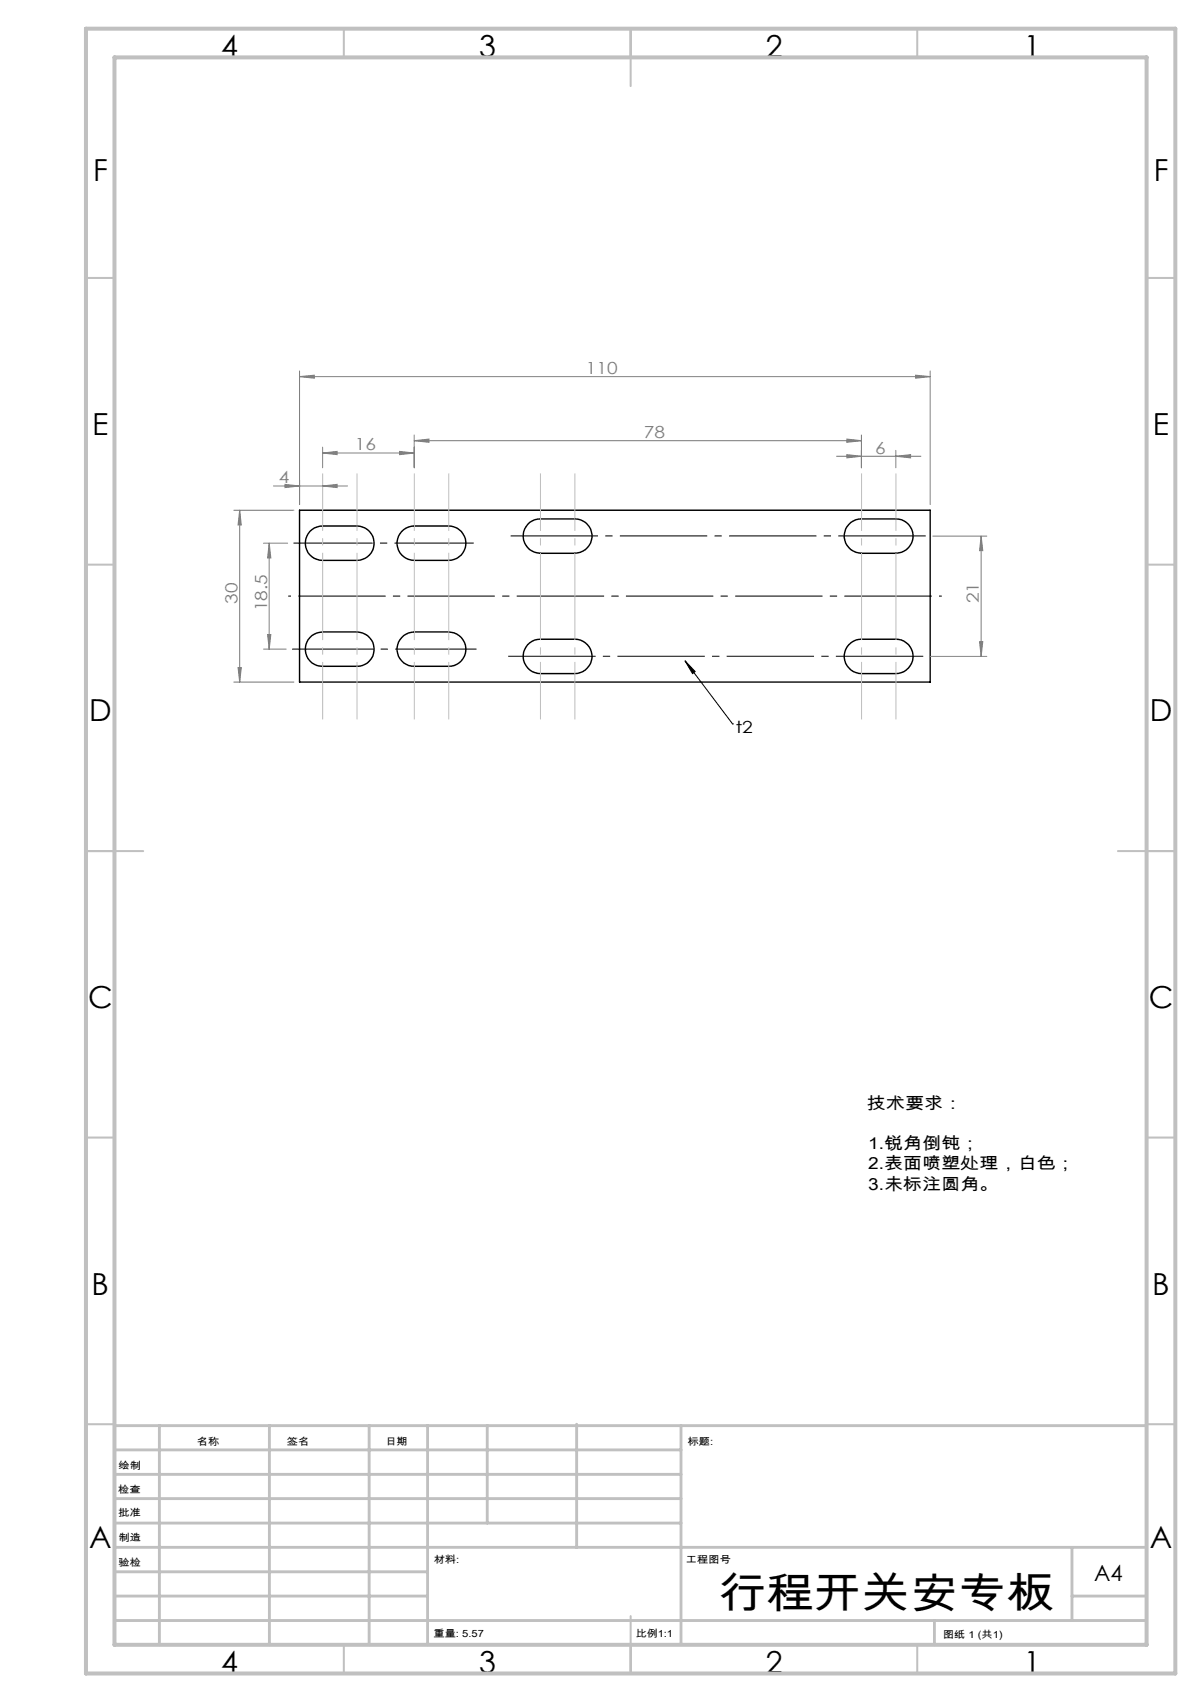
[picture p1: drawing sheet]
<svg xmlns="http://www.w3.org/2000/svg" width="210mm" height="297mm" viewBox="0 0 210 297" stroke-linecap="round" stroke-linejoin="round" font-family="sans-serif">
<path d="M52.2 89h110v30h-110zM54 92.7a2.97 2.97 0 0 1 2.3-.9h6a3 3 0 0 1 2.9 3 3 3 0 0 1-2.9 3h-6a3 3 0 0 1-2.8-1.8 3 3 0 0 1 .5-3.3zM70.1 92.7a2.97 2.97 0 0 1 2.1-.9h6a3 3 0 0 1 3.1 3 3 3 0 0 1-3.1 3h-6a2.99 2.99 0 0 1-2.7-1.8 2.99 2.99 0 0 1 .6-3.3zM92 91.5a2.97 2.97 0 0 1 2.3-.9h6a3 3 0 0 1 3 3 3 3 0 0 1-3 3h-6a3 3 0 0 1-2.8-1.8 3 3 0 0 1 .5-3.3zM148.1 91.5a2.97 2.97 0 0 1 2.1-.9h6a3 3 0 0 1 3.1 3 3 3 0 0 1-3.1 3h-6a2.99 2.99 0 0 1-2.7-1.9 2.99 2.99 0 0 1 .6-3.2zM54 111.3a3.2 3.2 0 0 1 2.3-1h6a3 3 0 0 1 2.9 3 3 3 0 0 1-2.9 3h-6a2.99 2.99 0 0 1-2.8-1.8 2.99 2.99 0 0 1 .5-3.2zM70.4 110.9a3.1 3.1 0 0 1 1.8-.6h6a3 3 0 0 1 3.1 3 3 3 0 0 1-3.1 3h-6a2.99 2.99 0 0 1-2.8-2 2.99 2.99 0 0 1 1-3.4zM92 112.5a2.97 2.97 0 0 1 2.3-1h6a3 3 0 0 1 3 3 3 3 0 0 1-3 3h-6a3 3 0 0 1-2.8-1.8 3 3 0 0 1 .5-3.2zM148.1 112.5a2.97 2.97 0 0 1 2.1-1h6a3 3 0 0 1 3.1 3 3 3 0 0 1-3.1 3h-6a2.99 2.99 0 0 1-2.7-1.8 2.99 2.99 0 0 1 .6-3.2z" fill="none" stroke="#000" stroke-width=".25"/>
<path d="M119.5 115.3l1.7 1.9-.4 .3zM119.5 115.3l8.3 11M127.8 126.3h.1" fill="none" stroke="#000" stroke-width=".18"/>
<g fill="none" stroke="#808080" stroke-width=".18">
<path d="M52.2 65.7l2.6-.2v.5zM52.2 64.7v23.3M52.2 65.7h110M56.3 79.1l2.5-.3v.5zM56.3 78v3.6M56.3 79.1h15.9M69.7 78.8l2.5 .3-2.5 .2zM72.2 76.9l2.6-.3v.6zM72.2 75.9v5.7M72.2 76.9h78M145.9 79.6h14.7M147.7 76.6l2.5 .3-2.5 .3z"/>
<path d="M147.7 79.3l2.5 .3-2.5 .3zM150.2 75.9v5.7M156.2 79.6l2.6-.3v.6zM156.2 78.6v3M159.7 65.5l2.5 .2-2.5 .3zM162.2 64.7v23.3M40.8 89h10.5M41.8 89l.3 2.6h-.6zM41.8 89v30M46 94.8h4.2M47 94.8v18.5M47 94.8l.2 2.6h-.5z"/>
<path d="M47.7 84.8h12.9M49.7 84.5l2.5 .3-2.5 .3zM56.3 84.8l2.5-.3v.6zM162.7 93.6h9.4M171.1 93.6v20.9M171.1 93.6l.3 2.5h-.5zM40.8 119h10.5M41.5 116.5h.6l-.3 2.5zM46 113.3h3.9M46.7 110.7h.5l-.2 2.6zM162.1 114.5h10M170.9 112h.5l-.3 2.5z"/>
</g>
<path d="M50.3 104h114" fill="none" stroke="#000" stroke-width=".18" stroke-dasharray="15.2 1.3 1.3 1.3" stroke-dashoffset="-1.8" stroke-linecap="butt"/>
<path d="M51.2 94.8h31.4" fill="none" stroke="#000" stroke-width=".18" stroke-dasharray="15.2 1.3 1.3 1.3" stroke-dashoffset="1.4" stroke-linecap="butt"/>
<path d="M50.9 113.3h32.2" fill="none" stroke="#000" stroke-width=".18" stroke-dasharray="15.2 1.3 1.3 1.3" stroke-dashoffset="1.1" stroke-linecap="butt"/>
<path d="M88.8 93.5h72.9" fill="none" stroke="#000" stroke-width=".18" stroke-dasharray="15.2 1.3 1.3 1.3" stroke-dashoffset="-.3" stroke-linecap="butt"/>
<path d="M88.6 114.5h72.5" fill="none" stroke="#000" stroke-width=".18" stroke-dasharray="15.2 1.3 1.3 1.3" stroke-dashoffset="-.1" stroke-linecap="butt"/>
<path d="M56.3 82.6v42.9M62.3 82.6v42.9M72.3 82.6v42.9M78.3 82.6v42.9M94.3 82.6v42.9M100.3 82.6v42.9M150.3 82.6v42.9M156.3 82.6v42.9" fill="none" stroke="#c0c0c0" stroke-width=".18" stroke-dasharray="15.2 1.3 1.3 1.3" stroke-dashoffset="5.2" stroke-linecap="butt"/>
<g fill="none" stroke="#c0c0c0" stroke-width=".35">
<path d="M60 5v5M110 5v10M160 5v5M15 48.5h5M200 48.5h5M15 98.5h5M200 98.5h5M15 148.5h10M195 148.5h10M15 198.5h5M200 198.5h5M15 248.5h5"/>
<path d="M200 248.5h5M60 287v5M110 282v10M160 287v5"/>
</g>
<g fill="none" stroke="#c0c0c0" stroke-width=".5">
<path d="M20 231.8v55.2M20 248.8h180M20 257.3h98.8M20 253h98.8M27.8 248.8v38.2M47 248.8v38.2M64.4 248.8v38.2M74.6 248.8v38.2M85 248.8v17M100.6 248.5v21.5M118.8 248.8v38.2M20 265.8h98.8"/>
<path d="M20 261.5h98.8M20 278.5h54.6M20 274.3h54.6M20 270h180M187 278.5h13M187 270v12.8M20 282.8h180M163 282.8v4.2"/>
</g>
<path d="M15 5h190v287h-190zM20 10h180v277h-180z" fill="none" stroke="#c0c0c0" stroke-width=".7"/>
<path d="M119.5 115.3l1.7 1.9-.4 .3z" fill="#000"/>
<g fill="#808080">
<path d="M52.2 65.7l2.6-.2v.5zM159.7 65.5l2.5 .2-2.5 .3z"/>
<path d="M41.5 116.5h.6l-.3 2.5zM41.8 89l.3 2.6h-.6z"/>
<path d="M47 94.8l.2 2.6h-.5zM46.7 110.7h.5l-.2 2.6zM171.1 93.6l.3 2.5h-.5zM170.9 112h.5l-.3 2.5z"/>
<path d="M56.3 84.8l2.5-.3v.6zM49.7 84.5l2.5 .3-2.5 .3z"/>
<path d="M56.3 79.1l2.5-.3v.5zM69.7 78.8l2.5 .3-2.5 .2zM72.2 76.9l2.6-.3v.6zM147.7 76.6l2.5 .3-2.5 .3zM147.7 79.3l2.5 .3-2.5 .3zM156.2 79.6l2.6-.3v.6z"/>
</g>
<text font-size="7.4" x="125.3" y="280.5">行程开关安专板</text>
<g font-size="5.3">
<text x="38.5" y="9.9">4</text>
<text x="83.5" y="9.9">3</text>
<text x="133.6" y="9.9">2</text>
<text x="178.6" y="9.9">1</text>
<text x="16.2" y="31.6">F</text>
<text x="201.2" y="31.6">F</text>
<text x="16.1" y="75.9">E</text>
<text x="201.1" y="75.9">E</text>
<text x="15.5" y="125.9">D</text>
<text x="200.5" y="125.9">D</text>
<text x="15.4" y="175.9">C</text>
<text x="200.4" y="175.9">C</text>
<text x="16" y="225.9">B</text>
<text x="201" y="225.9">B</text>
<text x="15.5" y="270.1">A</text>
<text x="200.5" y="270.1">A</text>
<text x="38.5" y="291.9">4</text>
<text x="83.5" y="291.9">3</text>
<text x="133.6" y="291.9">2</text>
<text x="178.6" y="291.9">1</text>
</g>
<text font-size="3.9" x="190.9" y="275.8">A4</text>
<g font-size="2.9" fill="#808080">
<text x="102.2" y="65.3">110</text>
<text x="112.3" y="76.5">78</text>
<text x="61.9" y="78.6">16</text>
<text x="152.6" y="79.2">6</text>
<text x="48.6" y="84.4">4</text>
<text x="41.4" y="105.4" transform="rotate(-90 41.4 105.4)">30</text>
<text x="46.6" y="106.7" transform="rotate(-90 46.6 106.7)">18.5</text>
<text x="170.7" y="105.3" transform="rotate(-90 170.7 105.3)">21</text>
</g>
<g font-size="2.9">
<text x="128.3" y="128">t2</text>
<text x="151.2" y="193.5">技术要求：</text>
<text x="151.4" y="200.6">1.锐角倒钝；</text>
<text x="151.4" y="204.1">2.表面喷塑处理，白色；</text>
<text x="151.4" y="207.6">3.未标注圆角。</text>
</g>
<g font-size="1.7">
<text x="20.7" y="256.3">绘制</text>
<text x="34.3" y="252.2">名称</text>
<text x="50" y="252.1">签名</text>
<text x="67.2" y="252.1">日期</text>
<text x="120" y="252.1">标题:</text>
<text x="20.6" y="260.5">检查</text>
<text x="20.6" y="264.5">批准</text>
<text x="20.7" y="269">制造</text>
<text x="20.7" y="273.3">验检</text>
<text x="75.6" y="272.7">材料:</text>
<text x="119.6" y="272.7">工程图号</text>
<text x="75.6" y="285.7">重量: 5.57</text>
<text x="110.9" y="285.7">比例1:1</text>
<text x="164.5" y="285.8">图纸 1 (共1)</text>
</g>
</svg>
